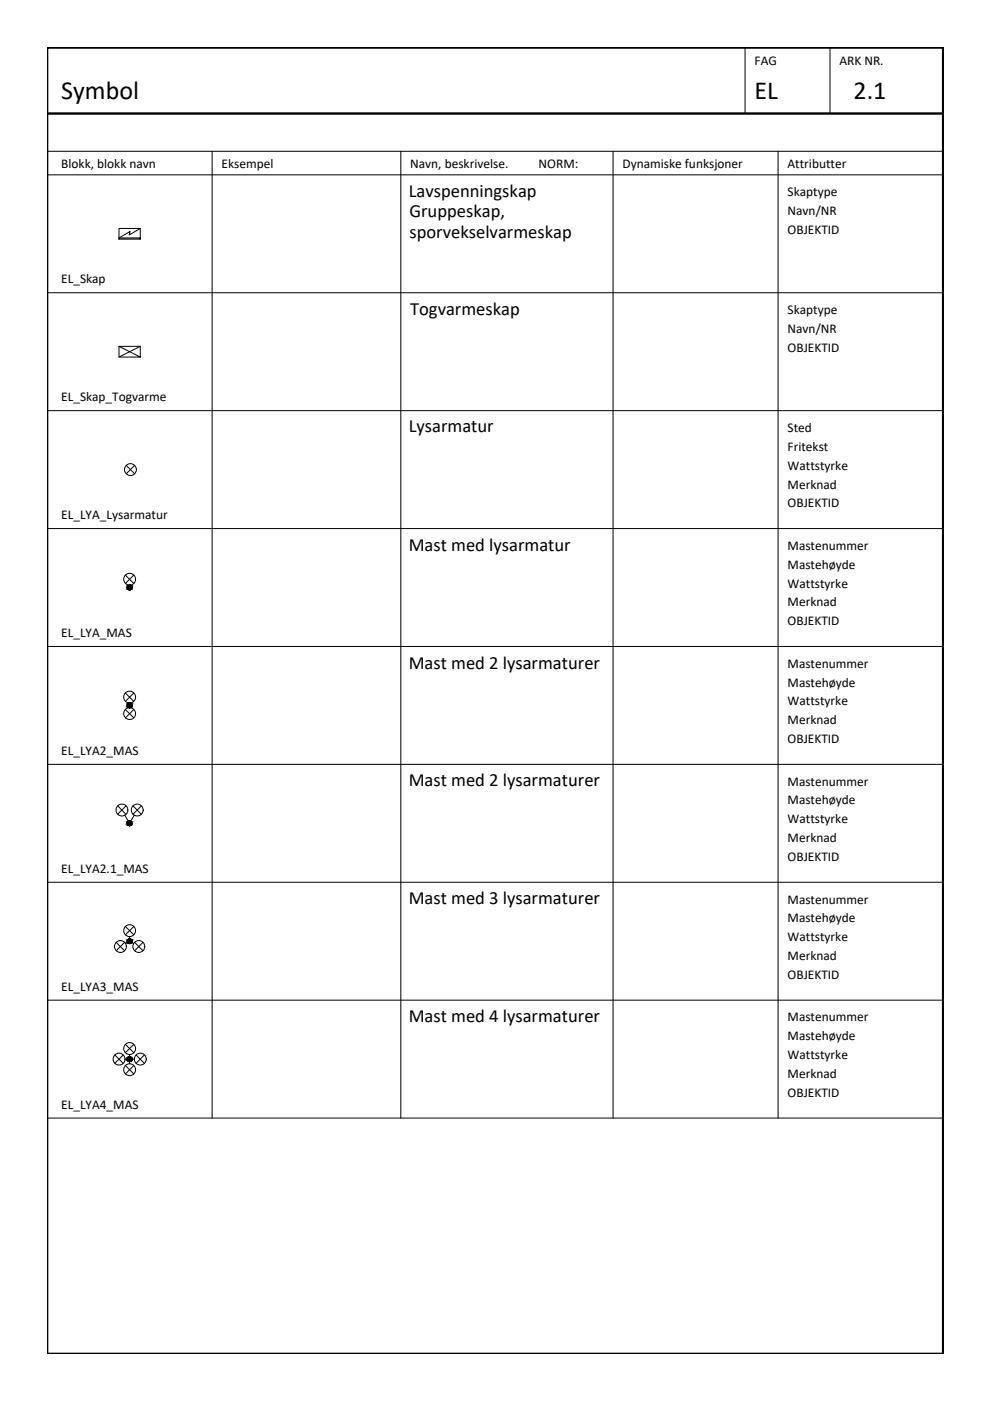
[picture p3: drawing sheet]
<svg xmlns="http://www.w3.org/2000/svg" width="210mm" height="297mm" viewBox="0 0 210 297" stroke-linecap="round" stroke-linejoin="round" font-family="sans-serif">
<g fill="none" stroke="#000" stroke-width=".21">
<path d="M158 10.1v14M176 10.1v14M10 32.1h189.9M10 37.1h189.9M45 32.1v205M85 32.1v205M130 32.1v205M165 32.1v205M25.2 50.7v-.3h4.5v.3h-4.5v-2.3h4.5v2.3M29.7 48.4l-2.3 1.4 .2-.7-2.4 1.3M10 62.1h189.9M25.2 73.4l4.5 2.3v-2.3h-4.5v2.3h4.5"/>
<path d="M29.7 73.4l-4.5 2.3M10 87.1h189.9M26.8 98.7l1.7 1.7M28.5 98.7l-1.7 1.7M10 112.1h189.9M10 137.1h189.9M26.6 121.9l1.8 1.8M28.4 121.9l-1.8 1.8M26.6 146.9l1.8 1.8M26.6 150.4l1.8 1.8M28.4 146.9l-1.8 1.8M28.4 150.4l-1.8 1.8"/>
<path d="M10 162.1h189.9M25 170.9l1.7 1.7M26.5 172.8l1 1.8 1-1.8M26.7 170.9l-1.7 1.7M28.2 170.9l1.8 1.7M30 170.9l-1.8 1.7M10 187.1h189.9M24.6 199.8l1.8 1.8M26.4 199.8l-1.8 1.8M26.6 196.4l1.8 1.8M27.1 199.8l-.5 .3M27.5 198.6v.5"/>
<path d="M27.9 199.8l.4 .3M28.4 196.4l-1.8 1.8M28.6 199.8l1.7 1.8M30.3 199.8l-1.7 1.8M10 212.1h189.9M10 237.1h189.9M24.3 223.7l1.8 1.8M26.1 223.7l-1.8 1.8M26.5 224.6h.5M26.6 221.4l1.8 1.8M26.6 225.9l1.8 1.8M27.5 223.6v.5"/>
<path d="M27.5 225.1v.5M28 224.6h.5M28.4 221.4l-1.8 1.8M28.4 225.9l-1.8 1.8M28.9 223.7l1.7 1.8M30.6 223.7l-1.7 1.8"/>
<circle cx="27.7" cy="99.6" r="1.26"/>
<circle cx="27.5" cy="122.8" r="1.26"/>
<circle cx="27.5" cy="124.6" r=".5"/>
<circle cx="27.5" cy="151.3" r="1.26"/>
<circle cx="27.5" cy="147.8" r="1.26"/>
<circle cx="27.5" cy="149.6" r=".5"/>
<circle cx="25.9" cy="171.7" r="1.26"/>
<circle cx="27.5" cy="174.6" r=".5"/>
<circle cx="29.1" cy="171.7" r="1.26"/>
<circle cx="27.5" cy="197.3" r="1.26"/>
<circle cx="27.5" cy="199.6" r=".5"/>
<circle cx="25.5" cy="200.7" r="1.26"/>
<circle cx="29.4" cy="200.7" r="1.26"/>
<circle cx="25.2" cy="224.6" r="1.26"/>
<circle cx="27.5" cy="222.3" r="1.26"/>
<circle cx="27.5" cy="226.8" r="1.26"/>
<circle cx="27.5" cy="224.6" r=".5"/>
<circle cx="29.7" cy="224.6" r="1.26"/>
</g>
<path d="M10 10.1h190v276.9h-190zM10 24.1h189.9" fill="none" stroke="#000" stroke-width=".51"/>
<g fill="#000" stroke="#000" stroke-width=".21">
<path d="M27.4 125.1h.2zM27.4 124.1h.1zM27.4 150.1h.2zM27.4 149.1h.1zM27.3 175.1h.3zM27.4 174.1h.1zM27.4 199.1h.1zM27.4 200.1h.2zM27.4 225.1h.2zM27.4 224.1h.1z"/>
<path d="M27.4 125.1h.1zM27.4 125.1h.1z"/>
<path d="M27.4 124.1h.2zM27.4 124.1h.2z"/>
<path d="M27.4 124.1h.2zM27.3 124.1h.3z"/>
<path d="M27.3 124.1h.4zM27.3 124.1h.4z"/>
<path d="M27.3 125h.3zM27.3 125l.3 .1z"/>
<path d="M27.3 124.1h.4zM27.2 124.1h.5z"/>
<path d="M27.3 125h.4zM27.3 125h.3z"/>
<path d="M27.2 124.1h.6zM27.2 124.1h.6z"/>
<path d="M27.2 125h.5zM27.2 125h.5z"/>
<path d="M27.2 124.1l.6 .1zM27.2 124.1l.6 .1z"/>
<path d="M27.2 125h.6zM27.2 125h.5z"/>
<path d="M27.2 124.2h.6zM27.1 124.2h.7z"/>
<path d="M27.2 125h.6zM27.2 125h.6z"/>
<path d="M27.1 124.2l.8 .1zM27.1 124.2l.8 .1z"/>
<path d="M27.1 124.9h.7zM27.1 124.9l.7 .1z"/>
<path d="M27.1 124.3h.8zM27.1 124.3h.8z"/>
<path d="M27.1 124.9h.8zM27.1 124.9h.7z"/>
<path d="M27.1 124.3h.8zM27.1 124.3h.8z"/>
<path d="M27.1 124.8h.8zM27.1 124.8l.8 .1z"/>
<path d="M27 124.3l.9 .1zM27 124.3l.9 .1z"/>
<path d="M27 124.8h.9zM27 124.8h.9z"/>
<path d="M27 124.4h1zM27 124.4h1z"/>
<path d="M27 124.7h.9zM27 124.7l.9 .1z"/>
<path d="M27 124.4l1 .1zM27 124.4l1 .1z"/>
<path d="M27 124.5h1zM27 124.5h1z"/>
<path d="M27 124.7h1zM27 124.7h1z"/>
<path d="M27 124.7h1zM27 124.7h.9z"/>
<path d="M27 124.5l1 .1zM27 124.5l1 .1z"/>
<path d="M27 124.6h1zM27 124.6h1z"/>
<path d="M27 124.6h1zM27 124.6l1 .1z"/>
<path d="M27.4 150.1h.1zM27.4 150.1h.1z"/>
<path d="M27.4 149.1h.2zM27.4 149.1h.2z"/>
<path d="M27.4 149.1h.2zM27.3 149.1h.3z"/>
<path d="M27.3 149.1h.4zM27.3 149.1h.4z"/>
<path d="M27.3 150h.3zM27.3 150l.3 .1z"/>
<path d="M27.3 149.1h.4zM27.2 149.1h.5z"/>
<path d="M27.3 150h.4zM27.3 150h.3z"/>
<path d="M27.2 149.1l.6 .1zM27.2 149.1l.6 .1z"/>
<path d="M27.2 150h.5zM27.2 150h.5z"/>
<path d="M27.2 149.2h.6zM27.2 149.2h.6z"/>
<path d="M27.2 150h.6zM27.2 150h.5z"/>
<path d="M27.2 149.2h.6zM27.1 149.2h.7z"/>
<path d="M27.2 150h.6zM27.2 150h.6z"/>
<path d="M27.1 149.2l.8 .1zM27.1 149.2l.8 .1z"/>
<path d="M27.1 149.9h.7zM27.1 149.9l.7 .1z"/>
<path d="M27.1 149.3h.8zM27.1 149.3h.8z"/>
<path d="M27.1 149.9h.8zM27.1 149.9h.7z"/>
<path d="M27.1 149.3h.8zM27.1 149.3h.8z"/>
<path d="M27.1 149.8h.8zM27.1 149.8l.8 .1z"/>
<path d="M27 149.3l.9 .1zM27 149.3l.9 .1z"/>
<path d="M27 149.8h.9zM27 149.8h.9z"/>
<path d="M27 149.4h1zM27 149.4h1z"/>
<path d="M27 149.8h.9zM27 149.8h.9z"/>
<path d="M27 149.4l1 .1zM27 149.4l1 .1z"/>
<path d="M27 149.5h1zM27 149.5h1z"/>
<path d="M27 149.7h1zM27 149.7h1z"/>
<path d="M27 149.7h1zM27 149.7l.9 .1z"/>
<path d="M27 149.5l1 .1zM27 149.5l1 .1z"/>
<path d="M27 149.6h1zM27 149.6h1z"/>
<path d="M27 149.6h1zM27 149.6l1 .1z"/>
<path d="M27.3 175.1h.2zM27.4 175.1h.1z"/>
<path d="M27.4 174.1h.2zM27.3 174.1h.3z"/>
<path d="M27.3 174.1h.3zM27.3 174.1h.3z"/>
<path d="M27.3 174.1h.4zM27.3 174.1h.4z"/>
<path d="M27.3 175h.3zM27.3 175l.3 .1z"/>
<path d="M27.3 174.1h.4zM27.2 174.1h.5z"/>
<path d="M27.3 175h.4zM27.3 175h.3z"/>
<path d="M27.2 174.1l.5 .1zM27.2 174.1l.5 .1z"/>
<path d="M27.2 175h.5zM27.2 175h.5z"/>
<path d="M27.2 174.2h.6zM27.1 174.2h.7z"/>
<path d="M27.2 175h.5zM27.2 175h.5z"/>
<path d="M27.1 174.2h.7zM27.1 174.2h.7z"/>
<path d="M27.1 174.9h.7zM27.1 174.9l.6 .1z"/>
<path d="M27.1 174.2l.8 .1zM27.1 174.2l.8 .1z"/>
<path d="M27.1 174.9h.7zM27.1 174.9h.7z"/>
<path d="M27.1 174.3h.8zM27.1 174.3h.8z"/>
<path d="M27.1 174.9h.8zM27.1 174.9h.7z"/>
<path d="M27.1 174.3h.8zM27.1 174.3h.8z"/>
<path d="M27.1 174.8h.8zM27.1 174.8l.8 .1z"/>
<path d="M27 174.3l.9 .1zM27 174.3l.9 .1z"/>
<path d="M27 174.8h.9zM27 174.8h.9z"/>
<path d="M27 174.4h.9zM27 174.4h.9z"/>
<path d="M27 174.8h.9zM27 174.8h.9z"/>
<path d="M27 174.4l.9 .1zM27 174.4l.9 .1z"/>
<path d="M27 174.5h1zM27 174.5h1z"/>
<path d="M27 174.7h.9zM27 174.7h.9z"/>
<path d="M27 174.7h.9zM27 174.7l.9 .1z"/>
<path d="M27 174.5l1 .1zM27 174.5l1 .1z"/>
<path d="M27 174.6h1zM27 174.6h1z"/>
<path d="M27 174.6h1zM27 174.6l.9 .1z"/>
<path d="M27.4 199.1h.2zM27.4 199.1h.2z"/>
<path d="M27.4 199.1h.2zM27.3 199.1h.3z"/>
<path d="M27.3 199.1h.4zM27.3 199.1h.4z"/>
<path d="M27.3 199.1h.4zM27.2 199.1h.5z"/>
<path d="M27.2 199.1l.6 .1zM27.2 199.1l.6 .1z"/>
<path d="M27.2 200h.5zM27.2 200h.5z"/>
<path d="M27.2 199.2h.6zM27.2 199.2h.6z"/>
<path d="M27.2 200h.6zM27.2 200h.5z"/>
<path d="M27.2 199.2h.6zM27.2 199.2h.6z"/>
<path d="M27.2 199.9h.6zM27.2 199.9l.6 .1z"/>
<path d="M27.1 199.2h.8zM27.1 199.2h.8z"/>
<path d="M27.1 199.9h.7zM27.1 199.9h.7z"/>
<path d="M27.1 199.2l.8 .1zM27.1 199.3h.8z"/>
<path d="M27.1 199.9h.8zM27.1 199.9h.7z"/>
<path d="M27.1 199.3h.8zM27.1 199.3h.8z"/>
<path d="M27.1 199.8h.8zM27.1 199.8l.8 .1z"/>
<path d="M27 199.3l.9 .1zM27 199.3l.9 .1z"/>
<path d="M27 199.8h.9zM27 199.8h.9z"/>
<path d="M27 199.4h1zM27 199.4h1z"/>
<path d="M27 199.8h.9zM27 199.8h.9z"/>
<path d="M27 199.4l1 .1zM27 199.4l1 .1z"/>
<path d="M27 199.5h1zM27 199.5h1z"/>
<path d="M27 199.7h1zM27 199.7h1z"/>
<path d="M27 199.7h1zM27 199.7l.9 .1z"/>
<path d="M27 199.5l1 .1zM27 199.5l1 .1z"/>
<path d="M27 199.6h1zM27 199.6h1z"/>
<path d="M27 199.6h1zM27 199.6l1 .1z"/>
<path d="M27.4 200.1h.1zM27.4 200.1h.1z"/>
<path d="M27.3 200h.3zM27.3 200l.3 .1z"/>
<path d="M27.3 200h.4zM27.3 200h.3z"/>
<path d="M27.4 225.1h.1zM27.4 225.1h.1z"/>
<path d="M27.4 224.1h.2zM27.4 224.1h.2z"/>
<path d="M27.4 224.1h.2zM27.3 224.1h.3z"/>
<path d="M27.3 224.1h.4zM27.3 224.1h.4z"/>
<path d="M27.3 225h.3zM27.3 225l.3 .1z"/>
<path d="M27.3 224.1h.4zM27.2 224.1h.5z"/>
<path d="M27.3 225h.4zM27.3 225h.3z"/>
<path d="M27.2 224.1l.6 .1zM27.2 224.1l.6 .1z"/>
<path d="M27.2 225h.5zM27.2 225h.5z"/>
<path d="M27.2 224.2h.6zM27.2 224.2h.6z"/>
<path d="M27.2 225h.6zM27.2 225h.5z"/>
<path d="M27.2 224.2h.6zM27.2 224.2h.6z"/>
<path d="M27.2 224.9h.6zM27.2 224.9l.6 .1z"/>
<path d="M27.1 224.2h.8zM27.1 224.2h.8z"/>
<path d="M27.1 224.9h.7zM27.1 224.9h.7z"/>
<path d="M27.1 224.2l.8 .1zM27.1 224.3h.8z"/>
<path d="M27.1 224.9h.8zM27.1 224.9h.7z"/>
<path d="M27.1 224.3h.8zM27.1 224.3h.8z"/>
<path d="M27.1 224.8h.8zM27.1 224.8l.8 .1z"/>
<path d="M27 224.3l.9 .1zM27 224.3l.9 .1z"/>
<path d="M27 224.8h.9zM27 224.8h.9z"/>
<path d="M27 224.4h1zM27 224.4h1z"/>
<path d="M27 224.8h.9zM27 224.8h.9z"/>
<path d="M27 224.4l1 .1zM27 224.4l1 .1z"/>
<path d="M27 224.5h1zM27 224.5h1z"/>
<path d="M27 224.6l1 .1zM27 224.6l1 .1z"/>
<path d="M27 224.7h1zM27 224.7l.9 .1z"/>
<path d="M27 224.5l1 .1zM27 224.5l1 .1z"/>
<path d="M27 224.6h1zM27 224.6h1z"/>
<path d="M27 224.6h1zM27 224.6h1z"/>
</g>
<g font-size="5.5">
<text x="13" y="21.1">Symbol</text>
<text x="160" y="21.1">EL</text>
<text x="181" y="21.1">2.1</text>
</g>
<g font-size="3.9">
<text x="86.7" y="41.7">Lavspenningskap</text>
<text x="86.8" y="46.1">Gruppeskap,</text>
<text x="86.8" y="50.4">sporvekselvarmeskap</text>
<text x="87" y="66.7">Togvarmeskap</text>
<text x="86.7" y="91.6">Lysarmatur</text>
<text x="86.7" y="116.7">Mast med lysarmatur</text>
<text x="86.7" y="141.7">Mast med 2 lysarmaturer</text>
<text x="86.7" y="166.7">Mast med 2 lysarmaturer</text>
<text x="86.7" y="191.7">Mast med 3 lysarmaturer</text>
<text x="86.7" y="216.7">Mast med 4 lysarmaturer</text>
</g>
<g font-size="2.8">
<text x="160" y="13.9">FAG</text>
<text x="178" y="13.9">ARK NR.</text>
<text x="13" y="35.6">Blokk, blokk navn</text>
<text x="47" y="35.6">Eksempel</text>
<text x="87" y="35.6">Navn, beskrivelse.</text>
<text x="114.2" y="35.6">NORM:</text>
<text x="132" y="35.6">Dynamiske funksjoner</text>
<text x="167" y="35.6">Attributter</text>
<text x="167" y="41.6">Skaptype</text>
<text x="167" y="45.6">Navn/NR</text>
<text x="167" y="49.6">OBJEKTID</text>
<text x="13" y="60.1">EL_Skap</text>
<text x="167" y="66.6">Skaptype</text>
<text x="167" y="70.6">Navn/NR</text>
<text x="167" y="74.6">OBJEKTID</text>
<text x="13" y="85.1">EL_Skap_Togvarme</text>
<text x="167" y="91.6">Sted</text>
<text x="167" y="95.6">Fritekst</text>
<text x="167" y="99.6">Wattstyrke</text>
<text x="167" y="103.6">Merknad</text>
<text x="167" y="107.6">OBJEKTID</text>
<text x="13" y="110.1">EL_LYA_Lysarmatur</text>
<text x="167" y="116.6">Mastenummer</text>
<text x="167" y="120.6">Mastehøyde</text>
<text x="167" y="124.6">Wattstyrke</text>
<text x="167" y="128.6">Merknad</text>
<text x="13" y="135.1">EL_LYA_MAS</text>
<text x="167" y="132.6">OBJEKTID</text>
<text x="167" y="141.6">Mastenummer</text>
<text x="167" y="145.6">Mastehøyde</text>
<text x="167" y="149.6">Wattstyrke</text>
<text x="167" y="153.6">Merknad</text>
<text x="13" y="160.1">EL_LYA2_MAS</text>
<text x="167" y="157.6">OBJEKTID</text>
<text x="167" y="166.6">Mastenummer</text>
<text x="167" y="170.6">Mastehøyde</text>
<text x="167" y="174.6">Wattstyrke</text>
<text x="167" y="178.6">Merknad</text>
<text x="13" y="185.1">EL_LYA2.1_MAS</text>
<text x="167" y="182.6">OBJEKTID</text>
<text x="167" y="191.6">Mastenummer</text>
<text x="167" y="195.6">Mastehøyde</text>
<text x="167" y="199.6">Wattstyrke</text>
<text x="167" y="203.6">Merknad</text>
<text x="167" y="207.6">OBJEKTID</text>
<text x="13" y="210.1">EL_LYA3_MAS</text>
<text x="167" y="216.6">Mastenummer</text>
<text x="167" y="220.6">Mastehøyde</text>
<text x="167" y="224.6">Wattstyrke</text>
<text x="167" y="228.6">Merknad</text>
<text x="167" y="232.6">OBJEKTID</text>
<text x="13" y="235.1">EL_LYA4_MAS</text>
</g>
</svg>
